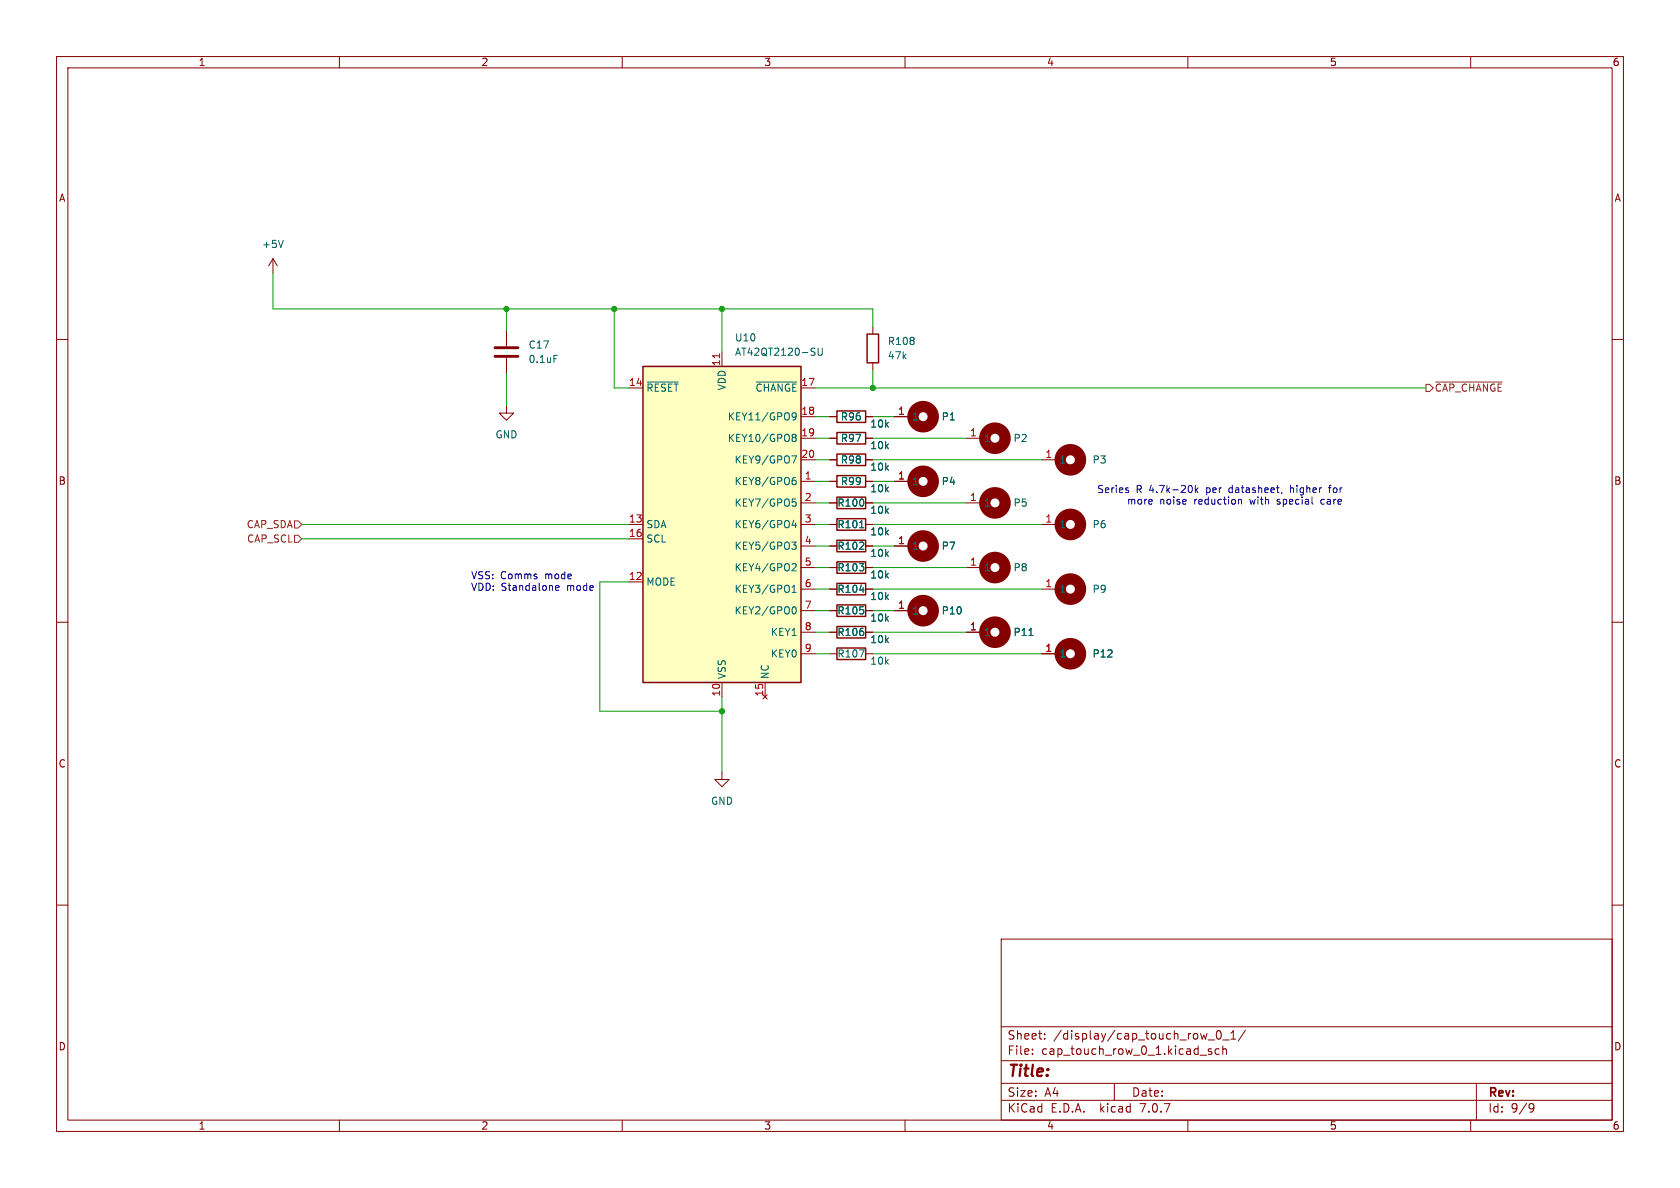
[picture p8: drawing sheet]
<svg xmlns="http://www.w3.org/2000/svg" width="297mm" height="210mm" viewBox="0 0 297 210" stroke-linecap="round" stroke-linejoin="round" font-family="sans-serif">
<g fill="none" stroke="#840000" stroke-width=".18">
<path d="M10 10h277v190h-277zM12 12h273v186h-273zM60 10v2M110 10v2M160 10v2M210 10v2M260 10v2M10 60h2M48.3 45.7l-.8 1.3M48.3 45.7v2.6M48.3 45.7l.7 1.3M89.5 58.4v2.8"/>
<path d="M154.3 57.8v1.3M285 60h2M89.5 71.8v1.2h1.3l-1.3 1.3-1.2-1.3h1.2M89.5 63.2v2.8M111.1 68.6h2.6M127.6 62.2v2.6M141.6 73.7h2.5M141.6 77.5h2.5M141.6 68.6h2.5M146.7 73.7h1.3M146.7 77.5h1.3M153 73.7h1.3"/>
<path d="M153 77.5h1.3M154.3 64.1v1.3M158.1 73.7h2.6M170.8 77.5h2.6M111.1 92.7h2.6M111.1 95.3h2.6M141.6 92.7h2.5M141.6 96.5h2.5M141.6 81.3h2.5M141.6 85.1h2.5M141.6 88.9h2.5M146.7 92.7h1.3"/>
<path d="M146.7 96.5h1.3M146.7 81.3h1.3M146.7 85.1h1.3M146.7 88.9h1.3M153 92.7h1.3M153 96.5h1.3M153 81.3h1.3M153 85.1h1.3M153 88.9h1.3M158.1 96.5h2.6M158.1 85.1h2.6M170.8 88.9h2.6"/>
<path d="M184.1 92.7h2.6M184.1 81.3h2.6M10 110h2M111.1 102.9h2.6M141.6 108h2.5M141.6 111.8h2.5M141.6 104.1h2.5M141.6 115.6h2.5M141.6 100.3h2.5M146.7 108h1.3M146.7 111.8h1.3M146.7 104.1h1.3"/>
<path d="M146.7 115.6h1.3M146.7 100.3h1.3M153 108h1.3M153 111.8h1.3M153 104.1h1.3M153 115.6h1.3M153 100.3h1.3M158.1 108h2.6M170.8 111.8h2.6M170.8 100.3h2.6M184.1 104.1h2.6M184.1 115.6h2.6"/>
<path d="M285 110h2M127.6 136.5v1.3h1.3l-1.3 1.3-1.2-1.3h1.2M127.6 120.7v2.5M135.3 120.7v2.5M10 160h2M285 160h2M177 166h108v32h-108zM60 198v2M110 198v2M160 198v2M177 194.5h108M177 191.5h108"/>
<path d="M177 187.5h108M177 181.5h108M182.5 186.3v.1M182.5 185.5v.1M184.7 183.6v.1M184.7 182.8v.1M197 191.5v3M210 198v2M213.6 183.8h1.1M214.2 185.5l-.4-.1-.2 .2 .1 .2 .5 .2v.3h-.6M215.2 182.3l.2-.1a.81 .81 0 0 1 .6 .6 .81 .81 0 0 1-.3 .8l-.2 .1a.81 .81 0 0 1-.3-1.4zM215.5 185.5l-.4-.1-.3 .3v.4l.2 .2h.5"/>
<path d="M216.2 183.8h1.1M216.2 185.5l.2-.1 .3 .1 .1 .9M216.2 184.9v1.5M217.6 182.6l.4-.4v1.5M217.6 183.7h.9M220.2 182.1l-1.3 2M260 198v2M261 191.5v6.5M270.6 195.1l.5 .1a.99 .99 0 0 1-.4 1.4h-.2M271.2 195.7l-.3 .3h-.3"/>
</g>
<g fill="none" stroke="#840000" stroke-width="2">
<circle cx="163.2" cy="73.7" r="1.8"/>
<circle cx="175.9" cy="77.5" r="1.8"/>
<circle cx="163.2" cy="96.5" r="1.8"/>
<circle cx="163.2" cy="85.1" r="1.8"/>
<circle cx="175.9" cy="88.9" r="1.8"/>
<circle cx="189.2" cy="81.3" r="1.8"/>
<circle cx="189.2" cy="92.7" r="1.8"/>
<circle cx="163.2" cy="108" r="1.8"/>
<circle cx="175.9" cy="111.8" r="1.8"/>
<circle cx="175.9" cy="100.3" r="1.8"/>
<circle cx="189.2" cy="104.1" r="1.8"/>
<circle cx="189.2" cy="115.6" r="1.8"/>
</g>
<g fill="none" stroke="#006464" stroke-width=".18">
<path d="M50.1 42.5l-.4 1.3M97.9 62.8h.6M114.4 67.5h5.5M133.7 67.5h7.2M140.3 77.3l-.3-.2 .3-.3h.2l.3 .2-.3 .3M140.3 77.3l-.3 .3 .1 .3 .2 .1h.3l.2-.2v-.2l-.3-.3M140.3 77.3h.2M140.8 73.5l-.3 .3-.3-.1-.2-.2 .2-.5h.3l.2 .1a.84 .84 0 0 1-.3 1.1h-.2M143.9 61.5l.2 .1M144 62.3l.1 .1-.1 .3M144.6 61.5v1.1l.3 .2 .3-.1 .2-.1v-1.1M140 95.8h.8l-.5 .5 .4 .1 .1 .5-.3 .2h-.3"/>
<path d="M140 80.6h.8l-.5 1.3M140.1 88.2h.6M140.2 84.9h.3l.3 .2-.2 .5h-.4M140.2 88.7h.3l.3 .2-.2 .5-.4 .1M140.2 99.6l.4 .1 .2 .3-.8 .9h.8M140.3 92l-.3 .9h.8M140.6 84.4l-.4 .1M140.6 92.4v.9M152 93.3h.7M140 104.7h.8M140 103.8l.4-.4v1.3M140.2 107.3h.1a.68 .68 0 0 1 .5 .6 .68 .68 0 0 1-.5 .6h-.1"/>
<path d="M151.9 114.9h.9l-.6 1.2M152 104.3h.8M181.9 112.3h.7"/>
</g>
<path d="M87.5 63h4.1M87.5 61.5h4.1" fill="none" stroke="#840000" stroke-width=".51"/>
<g fill="none" stroke="#840000" stroke-width=".25">
<path d="M153.3 59.1h2v5h-2zM113.7 64.8h27.9v55.9h-27.9zM148 72.6h5v2.1h-5zM148 76.5h5v2h-5zM148 95.5h5v2h-5zM148 99.3h5v2h-5zM148 80.3h5v2h-5zM148 87.9h5v2h-5zM148 84.1h5v2h-5zM148 91.7h5v2h-5zM148 103.1h5v2.1h-5zM148 110.7h5v2.1h-5z"/>
<path d="M148 106.9h5v2.1h-5zM148 114.6h5v2h-5z"/>
</g>
<path d="M113.7 64.8h27.9v55.9h-27.9z" fill="#ffffc2" stroke="#ffffc2" stroke-width=".18"/>
<path d="M127.2 62.5v.8" fill="none" stroke="#a90000" stroke-width=".18"/>
<path d="M252.1 67.9h.6l.7 .7-.7 .6h-.6zM253.8 67.5h11.8M52.1 94.6h.6l.6 .7-.6 .6h-.6zM52.1 92.1h.6l.6 .6-.6 .6h-.6z" fill="none" stroke="#725600" stroke-width=".18"/>
<g fill="none" stroke="#0000c2" stroke-width=".18">
<path d="M199.4 86.7l.1 .1-.1 .3M199.4 86.2l.1 .1M210.7 85.9l.1 .4-.1 .7M211.3 85.8v1.3M211.4 86.6l.4 .5M211.8 86.2l-.5 .5M219.1 88.3l.4 .2v.6M225.8 89.1h.1M226 88.3l-.2 .2 .2 .2M226.6 87l-.1 .3M228.1 85.8v1.3M228.3 86.2l-.2 .2"/>
<path d="M234 88.3h-.4l-.1 .2 .1 .5 .4 .1M234.8 86.2h.5M235.3 85.8l-.3 .2v1.1M98.2 103.9l.6-.1v-.2l-.4-.1-.2 .2 .1 .6h.5"/>
</g>
<g fill="none" stroke="#009600" stroke-width=".18">
<path d="M48.3 48.3v6.3h106v3.2M89.5 54.6v3.8M108.6 54.6v14h2.5M127.6 54.6v7.6M89.5 66v5.8M144.1 77.5h2.6M144.1 73.7h2.6M144.1 68.6h108M154.3 77.5h16.5M154.3 73.7h3.8M154.3 65.4v3.2M53.3 92.7h57.8"/>
<path d="M53.3 95.3h57.8M144.1 92.7h2.6M144.1 96.5h2.6M144.1 81.3h2.6M144.1 85.1h2.6M144.1 88.9h2.6M154.3 92.7h29.8M154.3 96.5h3.8M154.3 81.3h29.8M154.3 85.1h3.8M154.3 88.9h16.5M111.1 102.9h-5.1v22.8h21.6"/>
<path d="M144.1 100.3h2.6M144.1 108h2.6M144.1 115.6h2.6M144.1 104.1h2.6M144.1 111.8h2.6M154.3 100.3h16.5M154.3 108h3.8M154.3 115.6h29.8M154.3 104.1h29.8M154.3 111.8h16.5M127.6 123.2v13.3"/>
</g>
<g fill="#009600" stroke="#009600" stroke-width=".18">
<circle cx="154.3" cy="68.6" r=".46"/>
<circle cx="108.6" cy="54.6" r=".46"/>
<circle cx="89.5" cy="54.6" r=".46"/>
<circle cx="127.6" cy="54.6" r=".46"/>
<circle cx="127.6" cy="125.7" r=".46"/>
</g>
<text font-size="2.8" fill="#840000" x="178" y="190.9">Title:</text>
<g font-size="2.1" fill="#840000">
<text x="178" y="184">Sheet:</text>
<text x="186.2" y="184">/display/cap_touch_row_0_1/</text>
<text x="178" y="186.7">File:</text>
<text x="184.1" y="186.7">cap_touch_row_0_1.kicad_sch</text>
<text x="178" y="196.9">KiCad</text>
<text x="178" y="194.1">Size:</text>
<text x="184.7" y="194.1">A4</text>
<text x="185.7" y="196.9">E.D.A.</text>
<text x="194.6" y="196.9">kicad</text>
<text x="200" y="194.1">Date:</text>
<text x="201.8" y="196.9">7.0.7</text>
<text x="263" y="194.3">Rev:</text>
<text x="263" y="196.9">Id:</text>
<text x="267.1" y="196.9">9/9</text>
</g>
<g font-size="1.8" fill="#840000">
<text x="35" y="11.9">1</text>
<text x="85" y="11.9">2</text>
<text x="135" y="11.9">3</text>
<text x="185" y="11.9">4</text>
<text x="235" y="11.9">5</text>
<text x="285" y="11.9">6</text>
<text x="10.3" y="35.9">A</text>
<text x="285.3" y="35.9">A</text>
<text x="10.3" y="85.9">B</text>
<text x="285.3" y="85.9">B</text>
<text x="10.3" y="135.9">C</text>
<text x="285.3" y="135.9">C</text>
<text x="10.3" y="185.9">D</text>
<text x="285.3" y="185.9">D</text>
<text x="35" y="199.9">1</text>
<text x="85" y="199.9">2</text>
<text x="135" y="199.9">3</text>
<text x="185" y="199.9">4</text>
<text x="235" y="199.9">5</text>
<text x="285" y="199.9">6</text>
</g>
<g font-size="1.8" fill="#006464">
<text x="46.2" y="44">+5V</text>
<text x="93.4" y="61.8">C17</text>
<text x="93.4" y="64.4">0.1uF</text>
<text x="129.8" y="60.6">U10</text>
<text x="129.8" y="63.1">AT42QT2120-SU</text>
<text x="156.9" y="61.2">R108</text>
<text x="156.9" y="63.7">47k</text>
<text x="114.2" y="69.4">~{RESET}</text>
<text x="128.5" y="69.1" transform="rotate(-90 128.5 69.1)">VDD</text>
<text x="133.5" y="69.4">~{CHANGE}</text>
<text x="87.5" y="77.7">GND</text>
<text x="128.6" y="74.5">KEY11/GPO9</text>
<text x="148.5" y="74.5">R96</text>
<text x="153.7" y="75.8">10k</text>
<text x="161.2" y="74.5">1</text>
<text x="166.4" y="74.5">P1</text>
<text x="128.6" y="78.3">KEY10/GPO8</text>
<text x="129.8" y="82.1">KEY9/GPO7</text>
<text x="148.5" y="82.1">R98</text>
<text x="148.5" y="78.3">R97</text>
<text x="153.7" y="83.4">10k</text>
<text x="153.7" y="79.6">10k</text>
<text x="173.9" y="78.3">1</text>
<text x="179.1" y="78.3">P2</text>
<text x="187.2" y="82.1">1</text>
<text x="193" y="82.1">P3</text>
<text x="129.8" y="86">KEY8/GPO6</text>
<text x="129.8" y="89.8">KEY7/GPO5</text>
<text x="147.9" y="89.8">R100</text>
<text x="148.5" y="86">R99</text>
<text x="153.7" y="87.2">10k</text>
<text x="161.2" y="86">1</text>
<text x="166.4" y="86">P4</text>
<text x="173.9" y="89.8">1</text>
<text x="179.1" y="89.8">P5</text>
<text x="114.2" y="93.6">SDA</text>
<text x="129.8" y="93.6">KEY6/GPO4</text>
<text x="147.9" y="93.6">R101</text>
<text x="153.7" y="91">10k</text>
<text x="153.7" y="94.8">10k</text>
<text x="187.2" y="93.6">1</text>
<text x="193" y="93.6">P6</text>
<text x="114.2" y="96.1">SCL</text>
<text x="129.8" y="97.4">KEY5/GPO3</text>
<text x="129.8" y="101.2">KEY4/GPO2</text>
<text x="147.9" y="97.4">R102</text>
<text x="147.9" y="101.2">R103</text>
<text x="153.7" y="98.7">10k</text>
<text x="161.2" y="97.4">1</text>
<text x="166.4" y="97.4">P7</text>
<text x="173.9" y="101.2">1</text>
<text x="179.1" y="101.2">P8</text>
<text x="114.2" y="103.7">MODE</text>
<text x="129.8" y="105">KEY3/GPO1</text>
<text x="147.9" y="105">R104</text>
<text x="153.7" y="106.3">10k</text>
<text x="153.7" y="102.5">10k</text>
<text x="187.2" y="105">1</text>
<text x="193" y="105">P9</text>
<text x="129.8" y="108.8">KEY2/GPO0</text>
<text x="136.2" y="112.6">KEY1</text>
<text x="147.9" y="112.6">R106</text>
<text x="147.9" y="108.8">R105</text>
<text x="153.7" y="113.9">10k</text>
<text x="153.7" y="110.1">10k</text>
<text x="161.2" y="108.8">1</text>
<text x="166.4" y="108.8">P10</text>
<text x="173.9" y="112.6">1</text>
<text x="179.1" y="112.6">P11</text>
<text x="136.2" y="116.4">KEY0</text>
<text x="147.9" y="116.4">R107</text>
<text x="153.7" y="117.7">10k</text>
<text x="187.2" y="116.4">1</text>
<text x="193" y="116.4">P12</text>
<text x="128.5" y="120.1" transform="rotate(-90 128.5 120.1)">VSS</text>
<text x="136.1" y="120.1" transform="rotate(-90 136.1 120.1)">NC</text>
<text x="125.6" y="142.5">GND</text>
</g>
<g font-size="1.8" fill="#a90000">
<text x="127.4" y="64.8" transform="rotate(-90 127.4 64.8)">11</text>
<text x="111.1" y="68.3">14</text>
<text x="141.6" y="68.3">17</text>
<text x="141.6" y="73.4">18</text>
<text x="141.6" y="77.2">19</text>
<text x="158.7" y="73.4">1</text>
<text x="171.4" y="77.2">1</text>
<text x="141.6" y="81">20</text>
<text x="184.7" y="81">1</text>
<text x="142.2" y="84.8">1</text>
<text x="142.2" y="88.6">2</text>
<text x="158.7" y="84.8">1</text>
<text x="171.4" y="88.6">1</text>
<text x="111.1" y="92.5">13</text>
<text x="111.1" y="95">16</text>
<text x="142.2" y="92.5">3</text>
<text x="184.7" y="92.5">1</text>
<text x="142.2" y="96.3">4</text>
<text x="142.2" y="100.1">5</text>
<text x="158.7" y="96.3">1</text>
<text x="171.4" y="100.1">1</text>
<text x="111.1" y="102.6">12</text>
<text x="142.2" y="103.9">6</text>
<text x="142.2" y="107.7">7</text>
<text x="158.7" y="107.7">1</text>
<text x="184.7" y="103.9">1</text>
<text x="142.2" y="111.5">8</text>
<text x="171.4" y="111.5">1</text>
<text x="142.2" y="115.3">9</text>
<text x="184.7" y="115.3">1</text>
<text x="127.4" y="123.2" transform="rotate(-90 127.4 123.2)">10</text>
<text x="135" y="123.2" transform="rotate(-90 135 123.2)">15</text>
</g>
<g font-size="1.8" fill="#725600">
<text x="253.6" y="69.4">~{CAP_CHANGE}</text>
<text x="43.5" y="93.6">CAP_SDA</text>
<text x="43.6" y="96.1">CAP_SCL</text>
</g>
<g font-size="1.8" fill="#0000c2">
<text x="193.9" y="87.2">Series</text>
<text x="199.3" y="89.3">more</text>
<text x="200.8" y="87.2">R 4.7k-20k</text>
<text x="205.2" y="89.3">noise</text>
<text x="211.4" y="89.3">reduction</text>
<text x="213.5" y="87.2">per</text>
<text x="217.7" y="87.2">datasheet,</text>
<text x="221.5" y="89.3">with</text>
<text x="226.4" y="89.3">special</text>
<text x="228.7" y="87.2">higher</text>
<text x="234.4" y="89.3">care</text>
<text x="235.8" y="87.2">for</text>
<text x="83.2" y="102.5">VSS:</text>
<text x="83.2" y="104.5">VDD: Standalone</text>
<text x="88.5" y="102.5">Comms</text>
<text x="96.5" y="102.5">mode</text>
<text x="100.3" y="104.5">mode</text>
</g>
</svg>
